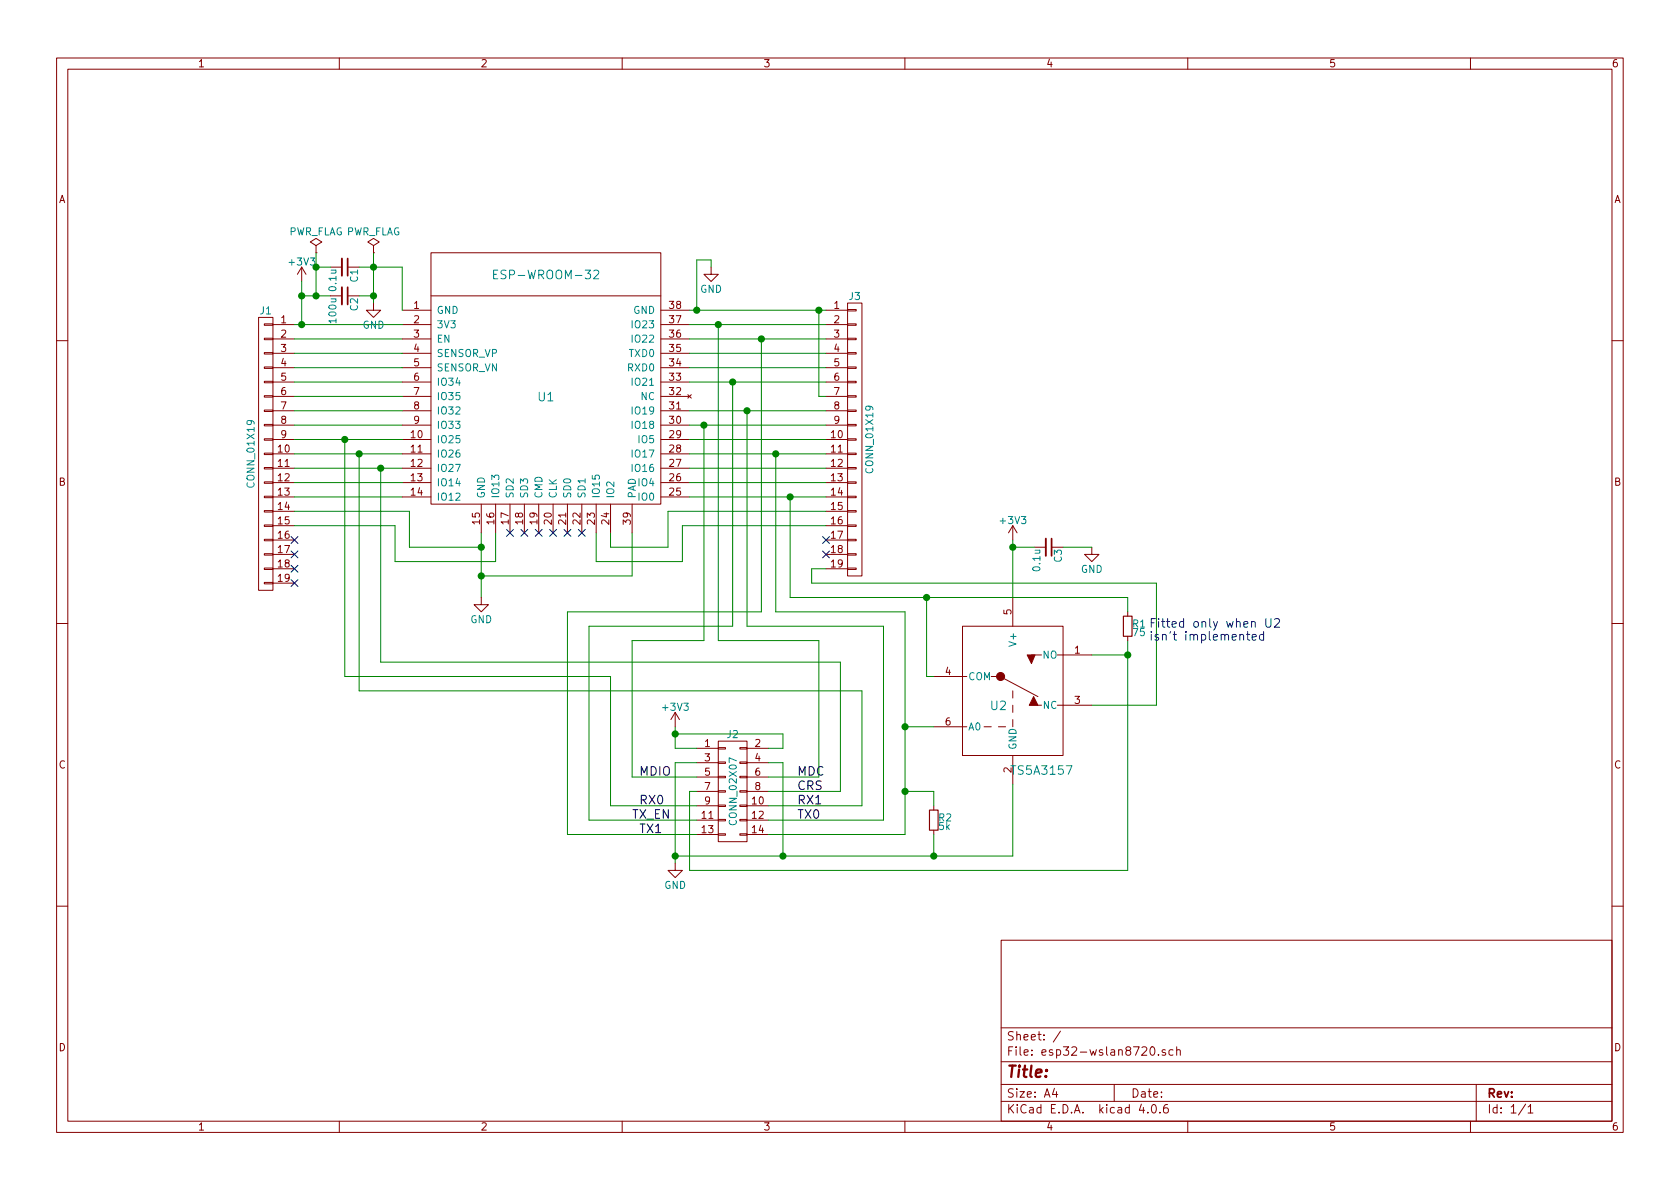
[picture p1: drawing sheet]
EESchema Schematic File Version 2
LIBS:power
LIBS:device
LIBS:transistors
LIBS:conn
LIBS:linear
LIBS:regul
LIBS:74xx
LIBS:cmos4000
LIBS:adc-dac
LIBS:memory
LIBS:xilinx
LIBS:microcontrollers
LIBS:dsp
LIBS:microchip
LIBS:analog_switches
LIBS:motorola
LIBS:texas
LIBS:intel
LIBS:audio
LIBS:interface
LIBS:digital-audio
LIBS:philips
LIBS:display
LIBS:cypress
LIBS:siliconi
LIBS:opto
LIBS:atmel
LIBS:contrib
LIBS:valves
LIBS:esp-wroom-32
LIBS:ts5a3157
LIBS:esp32-wslan8720-cache
EELAYER 25 0
EELAYER END
$Descr A4 11693 8268
encoding utf-8
Sheet 1 1
Title ""
Date ""
Rev ""
Comp ""
Comment1 ""
Comment2 ""
Comment3 ""
Comment4 ""
$EndDescr
$Comp
L ESP-WROOM-32 U1
U 1 1
P 3800 2750
F 0 "U1" H 3800 2750 60  0000 C CNN
F 1 "ESP-WROOM-32" H 3800 3600 60  0000 C CNN
F 2 "esp32lan:ESP32-WROOM-fixed" H 3800 2750 60  0001 C CNN
F 3 "" H 3800 2750 60  0001 C CNN
	1    3800 2750
	1    0    0    -1  
$EndComp
$Comp
L CONN_01X19 J1
U 1 1
P 1850 3150
F 0 "J1" H 1850 4150 50  0000 C CNN
F 1 "CONN_01X19" V 1950 3150 50  0000 C CNN
F 2 "Pin_Headers:Pin_Header_Straight_1x19_Pitch2.54mm" H 1850 3150 50  0001 C CNN
F 3 "" H 1850 3150 50  0001 C CNN
	1    1850 3150
	-1   0    0    -1  
$EndComp
$Comp
L CONN_01X19 J3
U 1 1
P 5950 3050
F 0 "J3" H 5950 4050 50  0000 C CNN
F 1 "CONN_01X19" V 6050 3050 50  0000 C CNN
F 2 "Pin_Headers:Pin_Header_Straight_1x19_Pitch2.54mm" H 5950 3050 50  0001 C CNN
F 3 "" H 5950 3050 50  0001 C CNN
	1    5950 3050
	1    0    0    -1  
$EndComp
$Comp
L CONN_02X07 J2
U 1 1
P 5100 5500
F 0 "J2" H 5100 5900 50  0000 C CNN
F 1 "CONN_02X07" V 5100 5500 50  0000 C CNN
F 2 "Pin_Headers:Pin_Header_Angled_2x07_Pitch2.54mm" H 5100 4300 50  0001 C CNN
F 3 "" H 5100 4300 50  0001 C CNN
	1    5100 5500
	1    0    0    -1  
$EndComp
Wire Wire Line
	4800 2150 5750 2150
Wire Wire Line
	4800 2250 5750 2250
Wire Wire Line
	4800 2350 5750 2350
Wire Wire Line
	4800 2450 5750 2450
Wire Wire Line
	4800 2550 5750 2550
Wire Wire Line
	4800 2650 5750 2650
Wire Wire Line
	4800 2850 5750 2850
Wire Wire Line
	4800 2950 5750 2950
Wire Wire Line
	4800 3050 5750 3050
Wire Wire Line
	4800 3150 5750 3150
Wire Wire Line
	4800 3250 5750 3250
Wire Wire Line
	4800 3350 5750 3350
Wire Wire Line
	4800 3450 5750 3450
Wire Wire Line
	4250 3700 4250 3800
Wire Wire Line
	4250 3800 4650 3800
Wire Wire Line
	4650 3800 4650 3550
Wire Wire Line
	4650 3550 5750 3550
Wire Wire Line
	4150 3700 4150 3900
Wire Wire Line
	4150 3900 4750 3900
Wire Wire Line
	4750 3900 4750 3650
Wire Wire Line
	4750 3650 5750 3650
Wire Wire Line
	2050 2250 2800 2250
Wire Wire Line
	2050 2350 2800 2350
Wire Wire Line
	2050 2450 2800 2450
Wire Wire Line
	2050 2550 2800 2550
Wire Wire Line
	2050 2650 2800 2650
Wire Wire Line
	2050 2750 2800 2750
Wire Wire Line
	2050 2850 2800 2850
Wire Wire Line
	2050 2950 2800 2950
Wire Wire Line
	2050 3050 2800 3050
Wire Wire Line
	2050 3150 2800 3150
Wire Wire Line
	2050 3250 2800 3250
Wire Wire Line
	2050 3350 2800 3350
Wire Wire Line
	2050 3450 2800 3450
Wire Wire Line
	2050 3550 2850 3550
Wire Wire Line
	2850 3550 2850 3800
Wire Wire Line
	2850 3800 3350 3800
Wire Wire Line
	3350 3700 3350 4150
Wire Wire Line
	2050 3650 2750 3650
Wire Wire Line
	2750 3650 2750 3900
Wire Wire Line
	2750 3900 3450 3900
Wire Wire Line
	3450 3900 3450 3700
$Comp
L GND #PWR01
U 1 1
P 2600 2100
F 0 "#PWR01" H 2600 1850 50  0001 C CNN
F 1 "GND" H 2600 1950 50  0000 C CNN
F 2 "" H 2600 2100 50  0001 C CNN
F 3 "" H 2600 2100 50  0001 C CNN
	1    2600 2100
	1    0    0    -1  
$EndComp
$Comp
L +3V3 #PWR02
U 1 1
P 2100 1950
F 0 "#PWR02" H 2100 1800 50  0001 C CNN
F 1 "+3V3" H 2100 2090 50  0000 C CNN
F 2 "" H 2100 1950 50  0001 C CNN
F 3 "" H 2100 1950 50  0001 C CNN
	1    2100 1950
	1    0    0    -1  
$EndComp
$Comp
L GND #PWR03
U 1 1
P 4950 1850
F 0 "#PWR03" H 4950 1600 50  0001 C CNN
F 1 "GND" H 4950 1700 50  0000 C CNN
F 2 "" H 4950 1850 50  0001 C CNN
F 3 "" H 4950 1850 50  0001 C CNN
	1    4950 1850
	1    0    0    -1  
$EndComp
$Comp
L GND #PWR04
U 1 1
P 3350 4150
F 0 "#PWR04" H 3350 3900 50  0001 C CNN
F 1 "GND" H 3350 4000 50  0000 C CNN
F 2 "" H 3350 4150 50  0001 C CNN
F 3 "" H 3350 4150 50  0001 C CNN
	1    3350 4150
	1    0    0    -1  
$EndComp
Wire Wire Line
	4400 3700 4400 4000
Wire Wire Line
	4400 4000 3350 4000
Connection ~ 3350 4000
Connection ~ 3350 3800
Wire Wire Line
	2600 1750 2600 2100
Wire Wire Line
	2500 1850 2800 1850
Wire Wire Line
	2800 1850 2800 2150
Wire Wire Line
	2100 1950 2100 2250
Connection ~ 2100 2250
$Comp
L PWR_FLAG #FLG05
U 1 1
P 2600 1750
F 0 "#FLG05" H 2600 1825 50  0001 C CNN
F 1 "PWR_FLAG" H 2600 1900 50  0000 C CNN
F 2 "" H 2600 1750 50  0001 C CNN
F 3 "" H 2600 1750 50  0001 C CNN
	1    2600 1750
	1    0    0    -1  
$EndComp
$Comp
L PWR_FLAG #FLG06
U 1 1
P 2200 1750
F 0 "#FLG06" H 2200 1825 50  0001 C CNN
F 1 "PWR_FLAG" H 2200 1900 50  0000 C CNN
F 2 "" H 2200 1750 50  0001 C CNN
F 3 "" H 2200 1750 50  0001 C CNN
	1    2200 1750
	1    0    0    -1  
$EndComp
Connection ~ 2600 1850
Wire Wire Line
	2200 1750 2200 2050
Wire Wire Line
	2100 2050 2300 2050
Connection ~ 2100 2050
Wire Wire Line
	4850 2150 4850 1800
Wire Wire Line
	4850 1800 4950 1800
Wire Wire Line
	4950 1800 4950 1850
Connection ~ 4850 2150
$Comp
L GND #PWR07
U 1 1
P 4700 6000
F 0 "#PWR07" H 4700 5750 50  0001 C CNN
F 1 "GND" H 4700 5850 50  0000 C CNN
F 2 "" H 4700 6000 50  0001 C CNN
F 3 "" H 4700 6000 50  0001 C CNN
	1    4700 6000
	1    0    0    -1  
$EndComp
$Comp
L +3V3 #PWR08
U 1 1
P 4700 5050
F 0 "#PWR08" H 4700 4900 50  0001 C CNN
F 1 "+3V3" H 4700 5190 50  0000 C CNN
F 2 "" H 4700 5050 50  0001 C CNN
F 3 "" H 4700 5050 50  0001 C CNN
	1    4700 5050
	1    0    0    -1  
$EndComp
Wire Wire Line
	4700 5050 4700 5200
Wire Wire Line
	4700 5200 4850 5200
Wire Wire Line
	4700 5100 5450 5100
Wire Wire Line
	5450 5100 5450 5200
Wire Wire Line
	5450 5200 5350 5200
Connection ~ 4700 5100
Wire Wire Line
	4850 5300 4700 5300
Wire Wire Line
	4700 5300 4700 6000
Wire Wire Line
	5350 5300 5450 5300
Wire Wire Line
	5450 5300 5450 5950
Wire Wire Line
	4700 5950 7050 5950
Connection ~ 4700 5950
Wire Wire Line
	4900 2950 4900 4450
Wire Wire Line
	4900 4450 4400 4450
Wire Wire Line
	4400 4450 4400 5400
Wire Wire Line
	4400 5400 4850 5400
Connection ~ 4900 2950
Text Label 4450 5400 0    60   ~ 0
MDIO
Wire Wire Line
	5350 5400 5700 5400
Wire Wire Line
	5700 5400 5700 4450
Wire Wire Line
	5700 4450 5000 4450
Wire Wire Line
	5000 4450 5000 2250
Connection ~ 5000 2250
Text Label 5550 5400 0    60   ~ 0
MDC
Wire Wire Line
	2650 3250 2650 4600
Wire Wire Line
	2650 4600 5850 4600
Wire Wire Line
	5850 4600 5850 5500
Wire Wire Line
	5850 5500 5350 5500
Connection ~ 2650 3250
Text Label 5550 5500 0    60   ~ 0
CRS
Wire Wire Line
	2400 3050 2400 4700
Connection ~ 2400 3050
Wire Wire Line
	2400 4700 4250 4700
Wire Wire Line
	4250 4700 4250 5600
Wire Wire Line
	4250 5600 4850 5600
Text Label 4450 5600 0    60   ~ 0
RX0
Wire Wire Line
	2500 3150 2500 4800
Wire Wire Line
	2500 4800 6000 4800
Wire Wire Line
	6000 4800 6000 5600
Wire Wire Line
	6000 5600 5350 5600
Connection ~ 2500 3150
Text Label 5550 5600 0    60   ~ 0
RX1
Wire Wire Line
	5100 2650 5100 4350
Wire Wire Line
	5100 4350 4100 4350
Wire Wire Line
	4100 4350 4100 5700
Wire Wire Line
	4100 5700 4850 5700
Connection ~ 5100 2650
Text Label 4400 5700 0    60   ~ 0
TX_EN
Wire Wire Line
	5200 2850 5200 4350
Wire Wire Line
	5200 4350 6150 4350
Wire Wire Line
	6150 4350 6150 5700
Wire Wire Line
	6150 5700 5350 5700
Connection ~ 5200 2850
Text Label 5550 5700 0    60   ~ 0
TX0
Wire Wire Line
	5300 2350 5300 4250
Wire Wire Line
	5300 4250 3950 4250
Wire Wire Line
	3950 4250 3950 5800
Wire Wire Line
	3950 5800 4850 5800
Connection ~ 5300 2350
Text Label 4450 5800 0    60   ~ 0
TX1
Wire Wire Line
	5400 3150 5400 4250
Wire Wire Line
	5400 4250 6300 4250
Wire Wire Line
	6300 4250 6300 5800
Wire Wire Line
	6300 5800 5350 5800
Connection ~ 5400 3150
$Comp
L TS5A3157 U2
U 1 1
P 7050 4800
F 0 "U2" H 6950 4700 60  0000 C CNN
F 1 "TS5A3157" H 7250 4250 60  0000 C CNN
F 2 "TO_SOT_Packages_SMD:SOT-23-6_Handsoldering" H 7050 4800 60  0001 C CNN
F 3 "" H 7050 4800 60  0001 C CNN
	1    7050 4800
	1    0    0    -1  
$EndComp
Wire Wire Line
	7050 5950 7050 5450
Connection ~ 5450 5950
Wire Wire Line
	6300 5050 6500 5050
Connection ~ 6300 5050
Wire Wire Line
	5500 3450 5500 4150
Wire Wire Line
	5500 4150 7850 4150
Wire Wire Line
	6450 4150 6450 4700
Wire Wire Line
	6450 4700 6500 4700
Connection ~ 5500 3450
$Comp
L +3V3 #PWR09
U 1 1
P 7050 3750
F 0 "#PWR09" H 7050 3600 50  0001 C CNN
F 1 "+3V3" H 7050 3890 50  0000 C CNN
F 2 "" H 7050 3750 50  0001 C CNN
F 3 "" H 7050 3750 50  0001 C CNN
	1    7050 3750
	1    0    0    -1  
$EndComp
Wire Wire Line
	7050 3750 7050 4150
Wire Wire Line
	4850 5500 4800 5500
Wire Wire Line
	4800 5500 4800 6050
Wire Wire Line
	4800 6050 7850 6050
Wire Wire Line
	7850 6050 7850 4450
Wire Wire Line
	7850 4550 7600 4550
$Comp
L R_Small R1
U 1 1
P 7850 4350
F 0 "R1" H 7880 4370 50  0000 L CNN
F 1 "75" H 7880 4310 50  0000 L CNN
F 2 "Resistors_SMD:R_0603_HandSoldering" H 7850 4350 50  0001 C CNN
F 3 "" H 7850 4350 50  0001 C CNN
	1    7850 4350
	1    0    0    -1  
$EndComp
Connection ~ 7850 4550
Wire Wire Line
	7850 4150 7850 4250
Connection ~ 6450 4150
Wire Wire Line
	5750 3950 5650 3950
Wire Wire Line
	5650 3950 5650 4050
Wire Wire Line
	5650 4050 8050 4050
Wire Wire Line
	8050 4050 8050 4900
Wire Wire Line
	8050 4900 7600 4900
NoConn ~ 2050 3750
NoConn ~ 2050 3850
NoConn ~ 2050 3950
NoConn ~ 2050 4050
NoConn ~ 5750 3850
NoConn ~ 5750 3750
NoConn ~ 3550 3700
NoConn ~ 3650 3700
NoConn ~ 3750 3700
NoConn ~ 3850 3700
NoConn ~ 3950 3700
NoConn ~ 4050 3700
Wire Wire Line
	5750 2750 5700 2750
Wire Wire Line
	5700 2750 5700 2150
Connection ~ 5700 2150
$Comp
L C_Small C1
U 1 1
P 2400 1850
F 0 "C1" H 2410 1920 50  0000 L CNN
F 1 "0.1u" H 2410 1770 50  0000 L CNN
F 2 "Capacitors_SMD:C_0603_HandSoldering" H 2400 1850 50  0001 C CNN
F 3 "" H 2400 1850 50  0001 C CNN
	1    2400 1850
	0    1    1    0   
$EndComp
$Comp
L C_Small C2
U 1 1
P 2400 2050
F 0 "C2" H 2410 2120 50  0000 L CNN
F 1 "100u" H 2410 1970 50  0000 L CNN
F 2 "Capacitors_SMD:C_1210_HandSoldering" H 2400 2050 50  0001 C CNN
F 3 "" H 2400 2050 50  0001 C CNN
	1    2400 2050
	0    1    1    0   
$EndComp
Wire Wire Line
	2200 1850 2300 1850
Connection ~ 2200 1850
Connection ~ 2200 2050
Wire Wire Line
	2500 2050 2600 2050
Connection ~ 2600 2050
$Comp
L C_Small C3
U 1 1
P 7300 3800
F 0 "C3" H 7310 3870 50  0000 L CNN
F 1 "0.1u" H 7310 3720 50  0000 L CNN
F 2 "Capacitors_SMD:C_0603_HandSoldering" H 7300 3800 50  0001 C CNN
F 3 "" H 7300 3800 50  0001 C CNN
	1    7300 3800
	0    1    1    0   
$EndComp
$Comp
L GND #PWR010
U 1 1
P 7600 3800
F 0 "#PWR010" H 7600 3550 50  0001 C CNN
F 1 "GND" H 7600 3650 50  0000 C CNN
F 2 "" H 7600 3800 50  0001 C CNN
F 3 "" H 7600 3800 50  0001 C CNN
	1    7600 3800
	1    0    0    -1  
$EndComp
Wire Wire Line
	7050 3800 7200 3800
Connection ~ 7050 3800
Wire Wire Line
	7400 3800 7600 3800
$Comp
L R_Small R2
U 1 1
P 6500 5700
F 0 "R2" H 6530 5720 50  0000 L CNN
F 1 "5k" H 6530 5660 50  0000 L CNN
F 2 "Resistors_SMD:R_0603_HandSoldering" H 6500 5700 50  0001 C CNN
F 3 "" H 6500 5700 50  0001 C CNN
	1    6500 5700
	1    0    0    -1  
$EndComp
Wire Wire Line
	6300 5500 6500 5500
Wire Wire Line
	6500 5500 6500 5600
Connection ~ 6300 5500
Wire Wire Line
	6500 5800 6500 5950
Connection ~ 6500 5950
Text Notes 8000 4450 0    60   ~ 0
Fitted only when U2\nisn't implemented
$EndSCHEMATC
